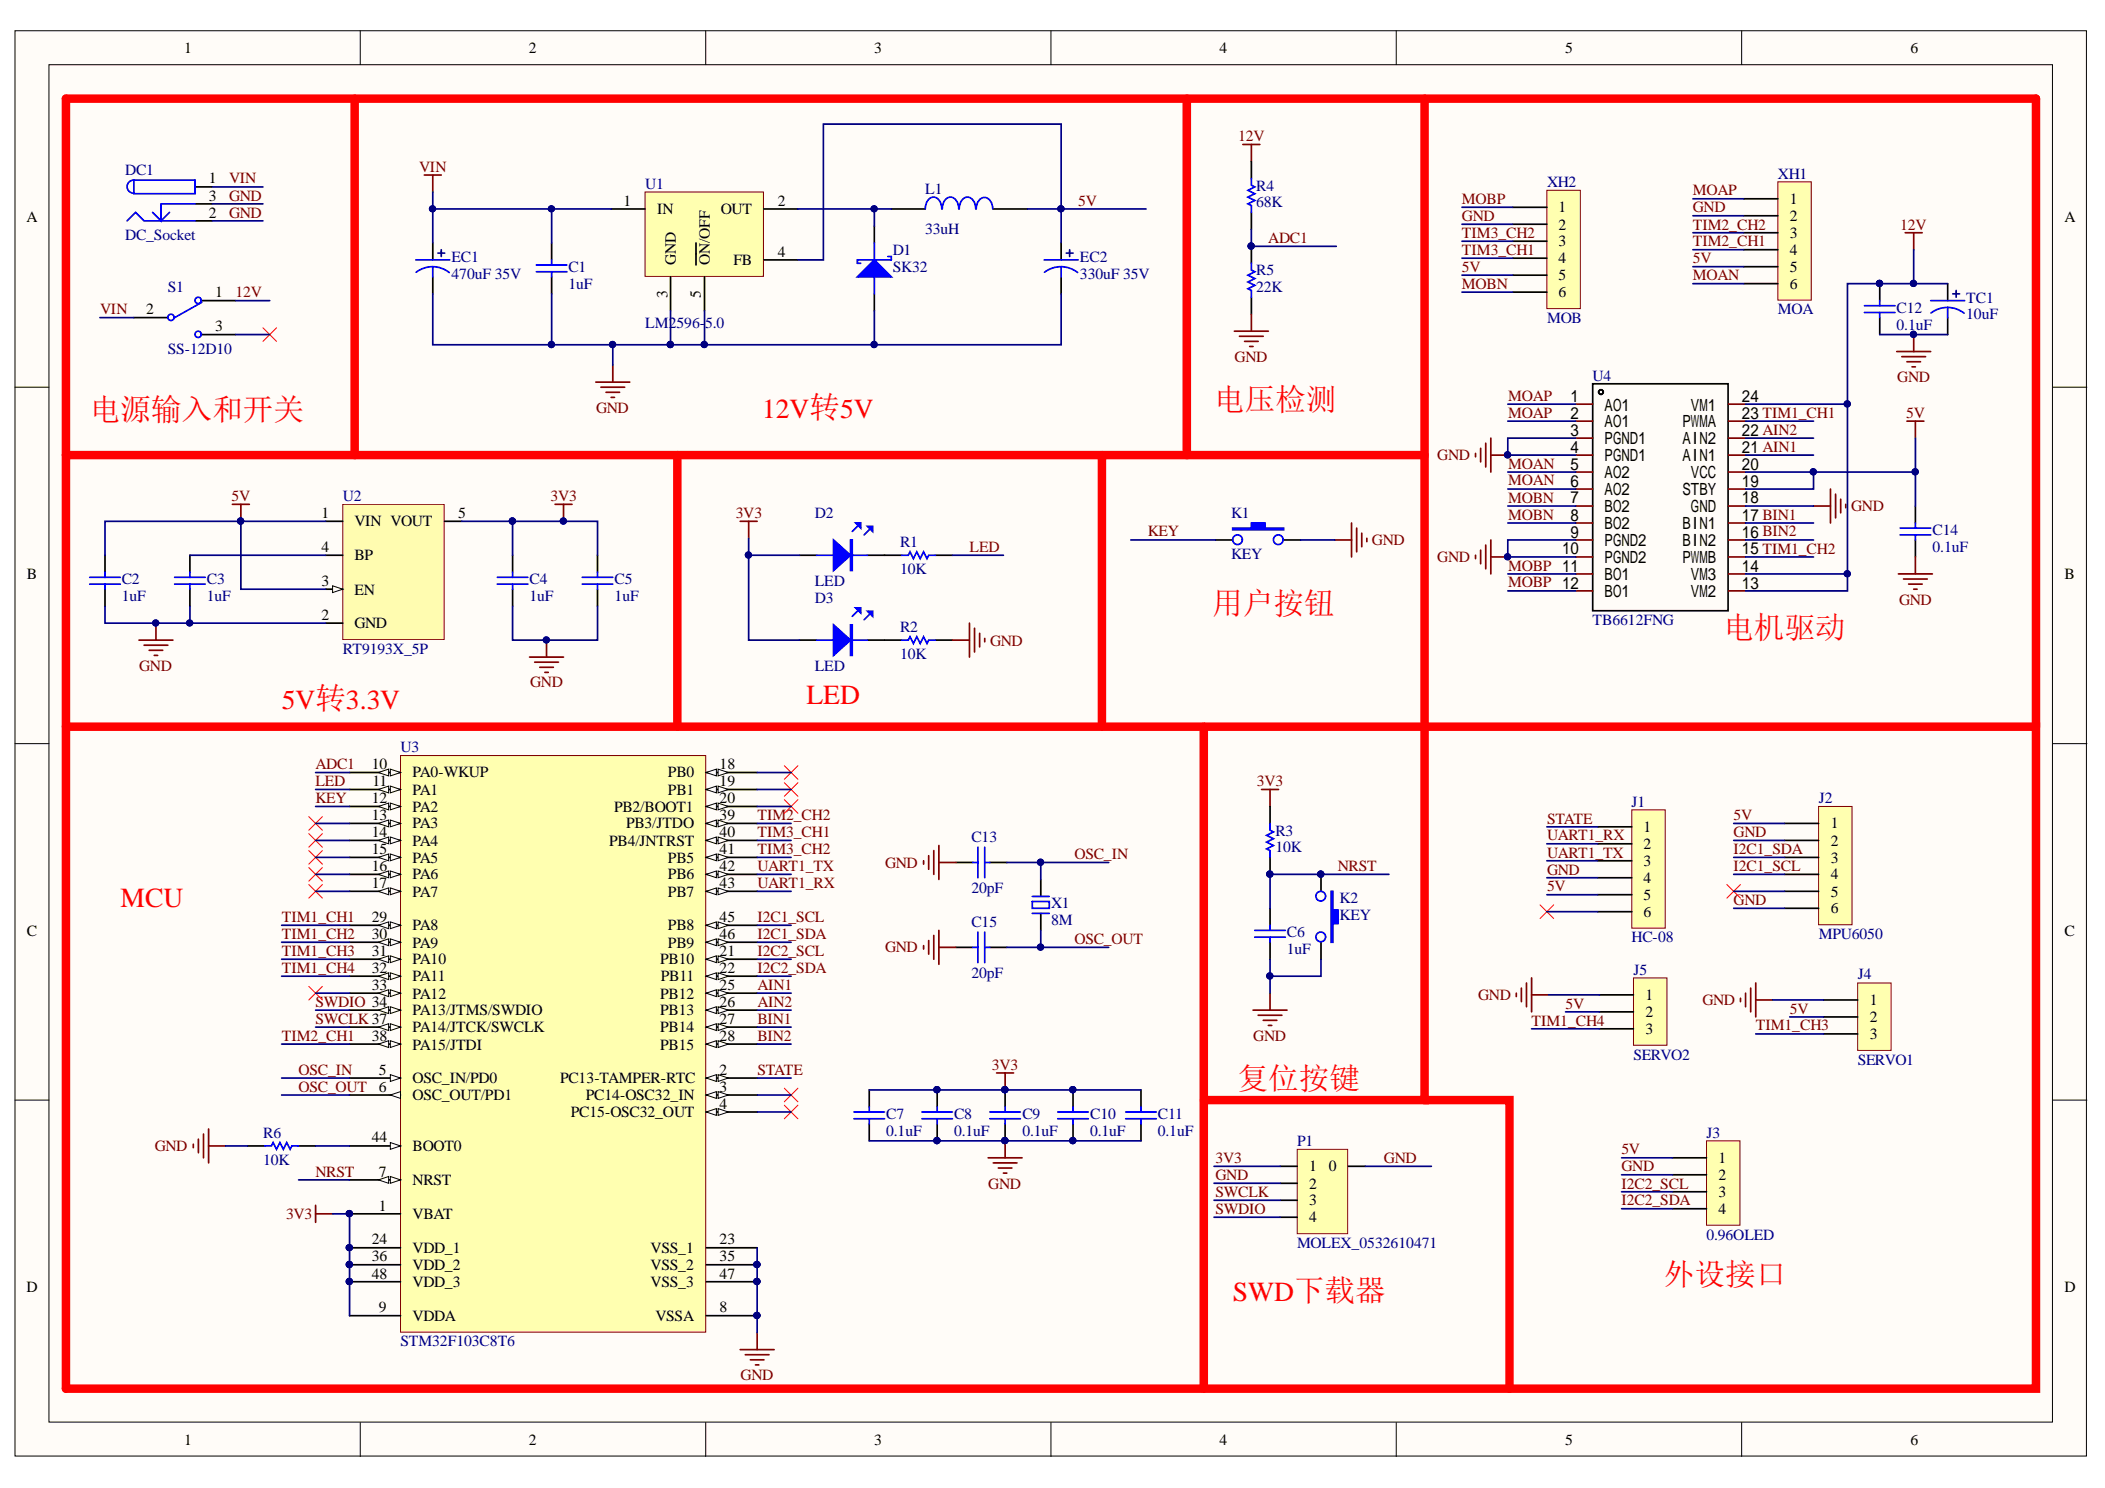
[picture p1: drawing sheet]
# Altium project 平衡车驱动板.PrjPcb
1 sheet, 45 parts. Net scope: global (net labels, ports and power ports of the same name join across sheets).
Board file: 平衡车驱动板.PcbDoc

## Sheet 平衡车驱动板.SchDoc
size 309 x 213 mm

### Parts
C1  1uF  [0603C]
C2  1uF  [0603C]
C3  1uF  [0603C]
C4  1uF  [0603C]
C5  1uF  [0603C]
C6  1uF  [0603C]
C7  0.1uF  [0603C]
C8  0.1uF  [0603C]
C9  0.1uF  [0603C]
C10  0.1uF  [0603C]
C11  0.1uF  [0603C]
C12  0.1uF  [0603C]
C13  20pF  [0603C]
C14  0.1uF  [0603C]
C15  20pF  [0603C]
D1  SK32  [SOD-123]
D2  LED  [LED-0805B]
D3  LED  [LED-0805B]
DC1  DC_Socket  [DC-050]
EC1  470uF 35V  [SMD-EC10X10X10]
EC2  330uF 35V  [SMD-EC10X10X10]
J1  HC-08  [Fe-HDR1X6/2.54-S]
J2  MPU6050  [Fe-HDR1X6/2.54-S]
J3  0.96OLED  [Fe-HDR1X4/2.54-S]
J4  SERVO1  [Pin HDR1X3/2.54mm-S]
J5  SERVO2  [Pin HDR1X3/2.54mm-S]
K1  KEY  [SMD-3X6X2.5]
K2  KEY  [SMD-3X6X2.5]
L1  33uH  [0630L]
P1  MOLEX_0532610471  [MOLEX 0532610471]
R1  10K  [0603R]
R2  10K  [0603R]
R3  10K  [0603R]
R4  68K  [0603R]
R5  22K  [0603R]
R6  10K  [0603R]
S1  SS-12D10  [SS-12D10]
TC1  10uF  [TAJ-B/3528]
U1  LM2596-5.0  [TO263-5A]
U2  RT9193X_5P  [SOT23-5L]
U3  STM32F103C8T6  [LQFP48 7X7]
U4  TB6612FNG  [TB6612-SSOP-24]
X1  8M  [OSC HC-49S]
XH1  MOA  [XH6/2.54mm/90]
XH2  MOB  [XH6/2.54mm/90]

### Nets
3V3: C4.2 C5.2 C7.2 C8.2 C9.2 C10.2 C11.2 D2.A D3.A P1.1 R3.1 U2.5(VOUT) U3.1(VBAT) U3.9(VDDA) U3.24(VDD_1) U3.36(VDD_2) U3.48(VDD_3)
5V: C2.2 C14.2 EC2.1 J1.5 J2.1 J3.1 J4.2 J5.2 L1.2 U1.4(FB) U2.1(VIN) U2.3(EN) U4.19(STBY) U4.20(VCC) XH1.5 XH2.5
12V: C1.2 C12.2 EC1.1 R4.2 S1.1 TC1.1 U1.1(IN) U4.13(VM2) U4.14(VM3) U4.24(VM1)
GND: C1.1 C2.1 C3.1 C4.1 C5.1 C6.1 C7.1 C8.1 C9.1 C10.1 C11.1 C12.1 C13.1 C14.1 C15.1 D1.A DC1.2 DC1.3 EC1.2 EC2.2 J1.4 J2.2 J2.6 J3.2 J4.1 J5.1 K1.3 K2.3 P1.2 P1.SH(0) R2.2 R5.1 R6.2 TC1.2 U1.3(GND) U1.5(~{ON}/OFF) U2.2(GND) U3.8(VSSA) U3.23(VSS_1) U3.35(VSS_2) U3.47(VSS_3) U4.3(PGND1) U4.4(PGND1) U4.9(PGND2) U4.10(PGND2) U4.18(GND) XH1.2 XH2.2
ADC1: R4.1 R5.2 U3.10(PA0-WKUP)
AIN1: U3.25(PB12) U4.21(AIN1)
AIN2: U3.26(PB13) U4.22(AIN2)
BIN1: U3.27(PB14) U4.17(BIN1)
BIN2: U3.28(PB15) U4.16(BIN2)
I2C1_SCL: J2.4 U3.45(PB8)
I2C1_SDA: J2.3 U3.46(PB9)
I2C2_SCL: J3.3 U3.21(PB10)
I2C2_SDA: J3.4 U3.22(PB11)
KEY: K1.1 U3.12(PA2)
LED: R1.2 U3.11(PA1)
MOAN: U4.5(AO2) U4.6(AO2) XH1.6
MOAP: U4.1(AO1) U4.2(AO1) XH1.1
MOBN: U4.7(BO2) U4.8(BO2) XH2.6
MOBP: U4.11(BO1) U4.12(BO1) XH2.1
NRST: C6.2 K2.1 R3.2 U3.7(NRST)
OSC_IN: C13.2 U3.5(OSC_IN/PD0) X1.2
OSC_OUT: C15.2 U3.6(OSC_OUT/PD1) X1.1
STATE: J1.1 U3.2(PC13-TAMPER-RTC)
SWCLK: P1.3 U3.37(PA14/JTCK/SWCLK)
SWDIO: P1.4 U3.34(PA13/JTMS/SWDIO)
TIM1_CH1: U3.29(PA8) U4.23(PWMA)
TIM1_CH2: U3.30(PA9) U4.15(PWMB)
TIM1_CH3: J4.3 U3.31(PA10)
TIM1_CH4: J5.3 U3.32(PA11)
TIM2_CH1: U3.38(PA15/JTDI) XH1.4
TIM2_CH2: U3.39(PB3/JTDO) XH1.3
TIM3_CH1: U3.40(PB4/JNTRST) XH2.4
TIM3_CH2: U3.41(PB5) XH2.3
UART1_RX: J1.2 U3.43(PB7)
UART1_TX: J1.3 U3.42(PB6)
VIN: DC1.1 S1.2
NetC3_2: C3.2 U2.4(BP)
NetD1_K: D1.K L1.1 U1.2(OUT)
NetD2_K: D2.K R1.1
NetD3_K: D3.K R2.1
NetR6_1: R6.1 U3.44(BOOT0)

Not connected (* = marked no-connect by the designer): J1 6*; J2 5*; S1 3*; U3 3(PC14-OSC32_IN)* 4(PC15-OSC32_OUT)* 13(PA3)* 14(PA4)* 15(PA5)* 16(PA6)* 17(PA7)* 18(PB0)* 19(PB1)* 20(PB2/BOOT1)* 33(PA12)*

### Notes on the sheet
- (near S1) 电源输入和开关
- 12V转5V
- 电压检测
- (near K1) 用户按钮
- (near U4) 电机驱动
- 5V转3.3V
- (near D3) LED
- MCU
- 复位按键
- (near P1) SWD下载器
- (near J3) 外设接口
